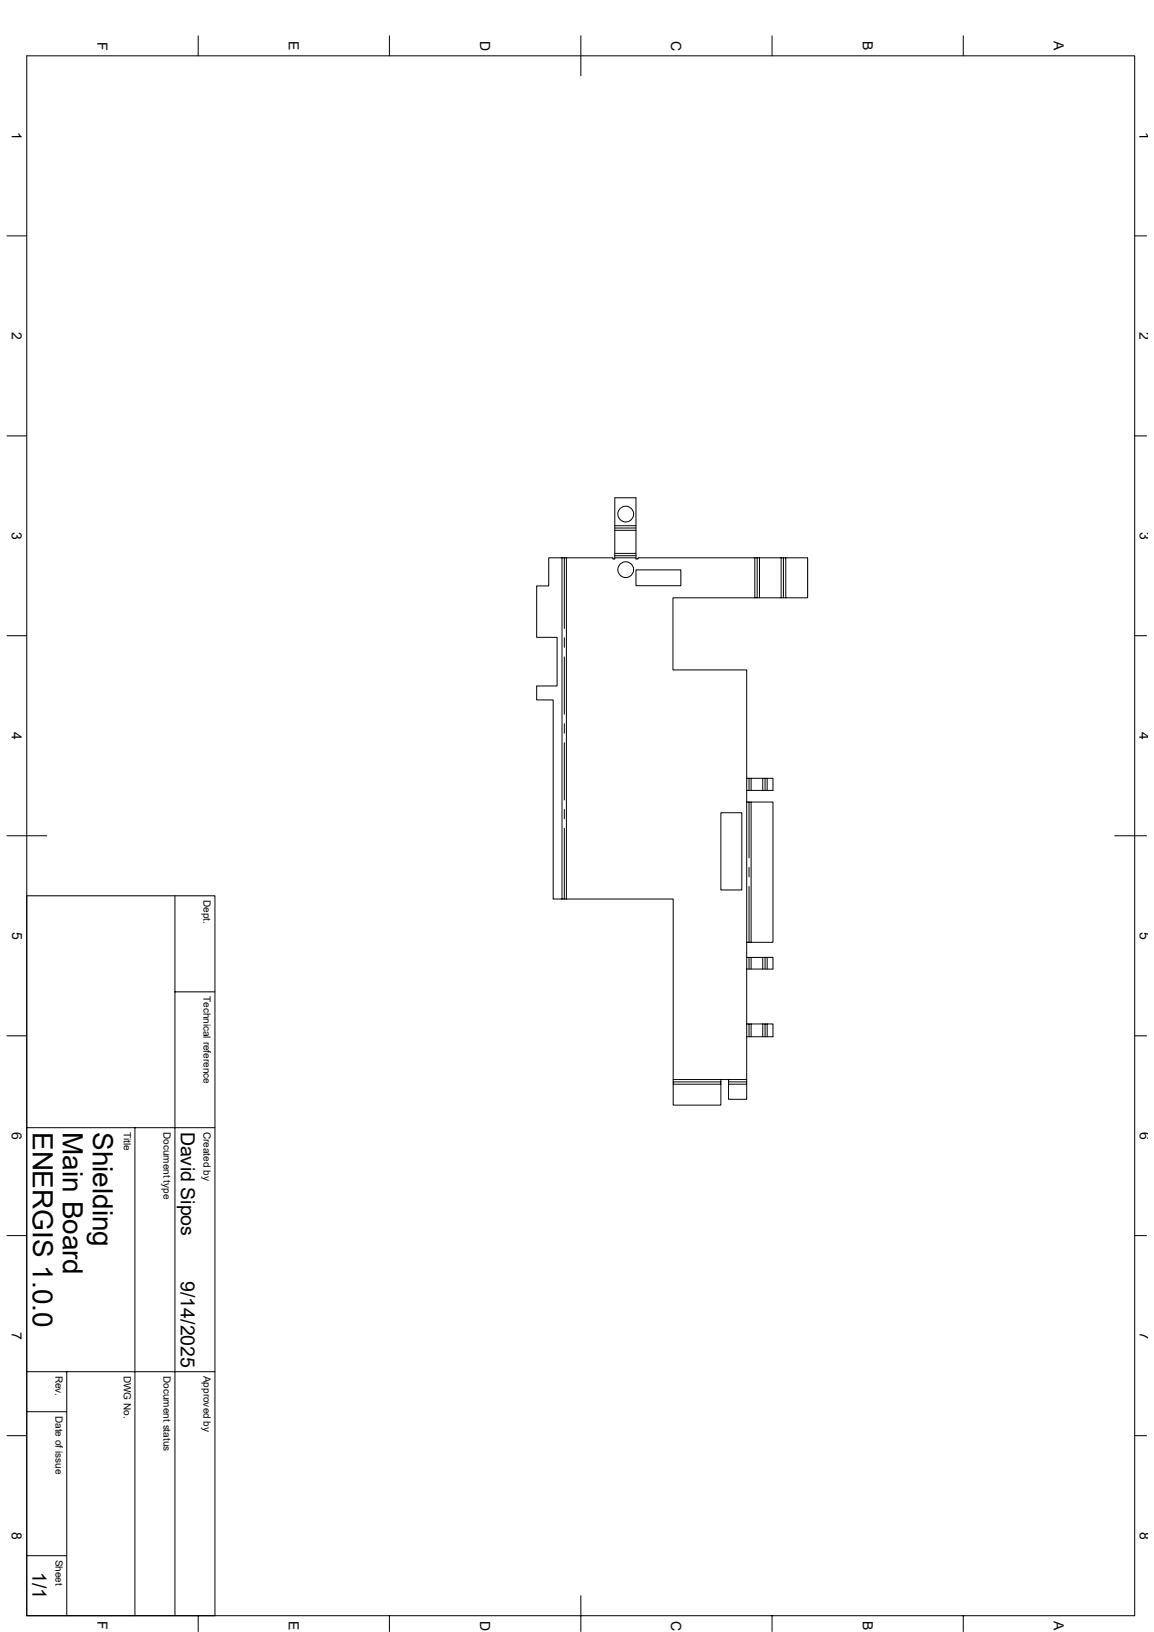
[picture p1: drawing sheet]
<svg xmlns="http://www.w3.org/2000/svg" width="210mm" height="297mm" viewBox="0 0 210 297" stroke-linecap="round" stroke-linejoin="round" font-family="sans-serif">
<g fill="none" stroke="#000" stroke-width=".18">
<path d="M4.9 10.2h201.6v283.8h-201.6zM36.1 6.5v3.7M70.9 6.5v3.7M105.7 6.5v7.3M140.5 6.5v3.7M175.3 6.5v3.7M1.3 42.9h3.6M206.5 42.9h2.2M1.3 79.3h3.6M206.5 79.3h2.2M111.9 96.1h3.8M111.9 95.7h3.8"/>
<path d="M111.9 96.5h3.8M1.3 115.7h3.6M102.3 101.5v62.1M102.7 101.5v12.9M102.7 116.1v1.7M102.7 119.5v10.5M103.1 101.5v62.1M111.9 101.1h3.8M111.9 100.7h3.8M111.9 101.5h3.8M115.7 103.7h8.2v2.9h-8.2zM137.4 101.5v7.3"/>
<path d="M137.8 101.5v7.3M138.2 101.5v7.3M142.2 101.5v7.3M142.6 101.5v7.3M143 101.5v7.3M206.5 115.7h2.2M102.7 131.7v1.7M102.7 135.2v10.4M1.3 152.1h7.2M102.7 147.3v1.7M102.7 150.7v12.9M131.2 147.9h3.8v14.1h-3.8z"/>
<path d="M135.9 143.8h4.8v-2.2h-4.8v-19.7h-13.4v-13.1h24.5v-7.3h-30.9v.2h-.4v-11.1h-3.8v11.1h-.4v-.2h-11.6v5.1h-2.2v9.4h3.7v8.8h-3.7v2.6h3v36.2h21.8v37.5h8.7v-4.6h1.4v3.6h3.3v-11.4M135.9 143.8v2.2h4.8v25.5h-4.8v2.7h4.8v2.2h-4.8M135.9 141.6v2.2M135.9 146v25.5M136.3 141.6v2.2M136.3 146v10.1M136.3 157.9v1.7M136.7 141.6v2.2M136.7 146v25.5M138.8 141.6v2.2M139.2 141.6v2.2M139.6 141.6v2.2"/>
<path d="M202.9 152.1h5.8M4.9 163h34.2v131M31.8 163v131M135.9 176.4v10h4.8v2.3h-4.8M135.9 174.2v2.2M136.3 161.3v10.2M136.3 174.2v2.2M136.7 174.2v2.2M138.8 174.2v2.2M139.2 174.2v2.2M139.6 174.2v2.2M1.3 188.5h3.6"/>
<path d="M31.8 180.5h7.3M122.5 196.9h8.7M122.5 196.5h8.7M122.5 197.3h8.7M132.6 196.9h3.3M132.6 196.5h3.3M132.6 197.3h3.3M135.9 186.4v2.3M136.3 186.4v2.3M136.7 186.4v2.3M138.8 186.4v2.3M139.2 186.4v2.3"/>
<path d="M139.6 186.4v2.3M206.5 188.5h2.2M4.9 205.2h34.2M24.6 205.2v88.8M1.3 224.9h3.6M206.5 224.9h2.2M4.9 256.9h7.2M4.9 249.6h34.2M12.1 249.6v44.4M1.3 261.3h3.6M206.5 261.3h2.2M4.9 283.1h7.2"/>
<path d="M36.1 294v2.9M70.9 294v2.9M105.7 290.4v6.5M140.5 294v2.9M175.3 294v2.9"/>
<circle cx="113.9" cy="93.6" r="1.43"/>
<circle cx="113.9" cy="103.7" r="1.43"/>
</g>
<g font-size="5.1">
<text x="6" y="206" transform="rotate(90 6 206)">ENERGIS 1.0.0</text>
<text x="11.4" y="206" transform="rotate(90 11.4 206)">Main Board</text>
<text x="16.9" y="206" transform="rotate(90 16.9 206)">Shielding</text>
</g>
<g font-size="3.6">
<text x="32.9" y="206" transform="rotate(90 32.9 206)">David Sipos</text>
<text x="32.9" y="233.1" transform="rotate(90 32.9 233.1)">9/14/2025</text>
<text x="5.9" y="286.1" transform="rotate(90 5.9 286.1)">1/1</text>
</g>
<g font-size="2.5">
<text x="17.7" y="7.6" transform="rotate(90 17.7 7.6)">F</text>
<text x="52.6" y="7.5" transform="rotate(90 52.6 7.5)">E</text>
<text x="87.4" y="7.5" transform="rotate(90 87.4 7.5)">D</text>
<text x="122.2" y="7.5" transform="rotate(90 122.2 7.5)">C</text>
<text x="157" y="7.5" transform="rotate(90 157 7.5)">B</text>
<text x="191.8" y="7.5" transform="rotate(90 191.8 7.5)">A</text>
<text x="2.2" y="24" transform="rotate(90 2.2 24)">1</text>
<text x="207.4" y="24" transform="rotate(90 207.4 24)">1</text>
<text x="2.2" y="60.4" transform="rotate(90 2.2 60.4)">2</text>
<text x="207.4" y="60.4" transform="rotate(90 207.4 60.4)">2</text>
<text x="2.2" y="96.8" transform="rotate(90 2.2 96.8)">3</text>
<text x="207.4" y="96.8" transform="rotate(90 207.4 96.8)">3</text>
<text x="2.2" y="133.2" transform="rotate(90 2.2 133.2)">4</text>
<text x="207.4" y="133.2" transform="rotate(90 207.4 133.2)">4</text>
<text x="2.2" y="169.6" transform="rotate(90 2.2 169.6)">5</text>
<text x="207.4" y="169.6" transform="rotate(90 207.4 169.6)">5</text>
<text x="2.2" y="206" transform="rotate(90 2.2 206)">6</text>
<text x="207.4" y="206" transform="rotate(90 207.4 206)">6</text>
<text x="2.2" y="242.4" transform="rotate(90 2.2 242.4)">7</text>
<text x="207.4" y="242.4" transform="rotate(90 207.4 242.4)">7</text>
<text x="2.2" y="278.8" transform="rotate(90 2.2 278.8)">8</text>
<text x="207.4" y="278.8" transform="rotate(90 207.4 278.8)">8</text>
<text x="17.7" y="295.1" transform="rotate(90 17.7 295.1)">F</text>
<text x="52.6" y="295" transform="rotate(90 52.6 295)">E</text>
<text x="87.4" y="294.9" transform="rotate(90 87.4 294.9)">D</text>
<text x="122.2" y="294.9" transform="rotate(90 122.2 294.9)">C</text>
<text x="157" y="295" transform="rotate(90 157 295)">B</text>
<text x="191.8" y="295" transform="rotate(90 191.8 295)">A</text>
</g>
<g font-size="1.8">
<text x="37" y="163.7" transform="rotate(90 37 163.7)">Dept.</text>
<text x="37" y="181.2" transform="rotate(90 37 181.2)">Technical reference</text>
<text x="22.5" y="206" transform="rotate(90 22.5 206)">Title</text>
<text x="29.8" y="206" transform="rotate(90 29.8 206)">Document type</text>
<text x="37" y="206" transform="rotate(90 37 206)">Created by</text>
<text x="10.1" y="250.4" transform="rotate(90 10.1 250.4)">Rev.</text>
<text x="22.5" y="250.4" transform="rotate(90 22.5 250.4)">DWG No.</text>
<text x="29.8" y="250.4" transform="rotate(90 29.8 250.4)">Document status</text>
<text x="37" y="250.4" transform="rotate(90 37 250.4)">Approved by</text>
<text x="10.1" y="257.6" transform="rotate(90 10.1 257.6)">Date of issue</text>
<text x="10.1" y="283.9" transform="rotate(90 10.1 283.9)">Sheet</text>
</g>
</svg>
